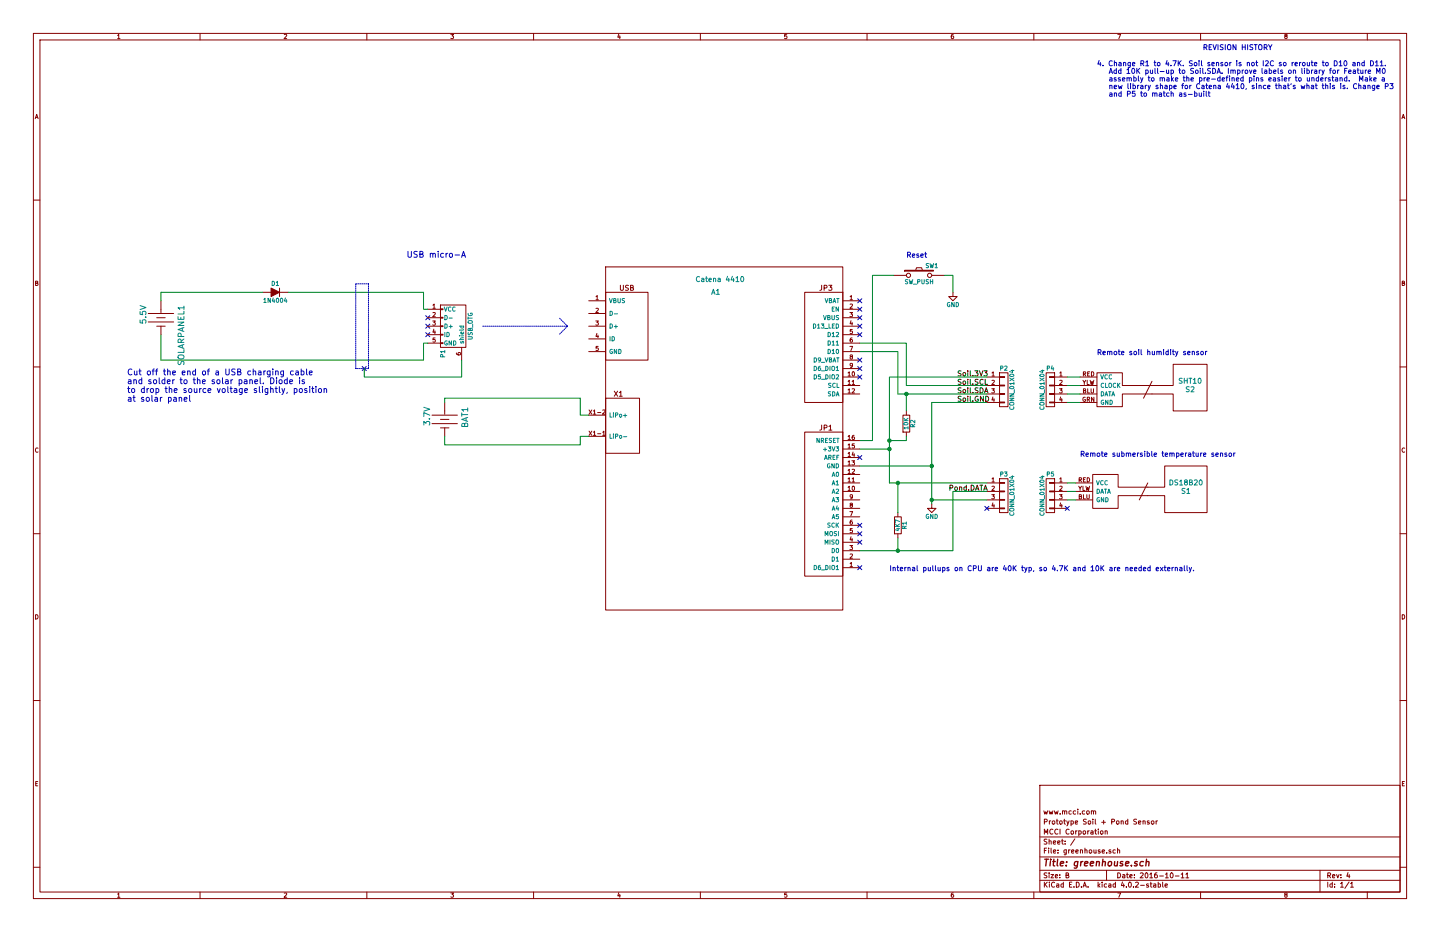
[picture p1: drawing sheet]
EESchema Schematic File Version 2
LIBS:greenhouse
LIBS:sensors
LIBS:conn
LIBS:power
LIBS:ac-dc
LIBS:analog_devices
LIBS:device
LIBS:greenhouse-cache
EELAYER 25 0
EELAYER END
$Descr B 17000 11000
encoding utf-8
Sheet 1 1
Title "greenhouse.sch"
Date "2016-10-11"
Rev "4"
Comp "MCCI Corporation"
Comment1 "Prototype Soil + Pond Sensor"
Comment2 "www.mcci.com"
Comment3 ""
Comment4 ""
$EndDescr
Text Notes 4800 3050 0    70   ~ 0
USB micro-A
Text Notes 1500 4750 0    70   ~ 0
Cut off the end of a USB charging cable \nand solder to the solar panel. Diode is \nto drop the source voltage slightly, position\nat solar panel
$Comp
L BATTERY SOLARPANEL1
U 1 1
P 1900 3750
F 0 "SOLARPANEL1" H 1750 3949 70  0000 L BNN
F 1 "5.5V" H 1751 3500 70  0000 L BNN
F 2 "BATTERY" H 1890 3540 65  0001 L TNN
F 3 "" H 1900 3750 60  0001 C CNN
	1    1900 3750
	0    1    1    0   
$EndComp
$Comp
L Catena_4410 A1
U 1 1
P 6950 3550
F 0 "A1" H 8450 3650 60  0000 C CNN
F 1 "Catena 4410" H 8500 3800 60  0000 C CNN
F 2 "" H 6950 5150 60  0000 C CNN
F 3 "" H 6950 5150 60  0000 C CNN
	1    6950 3550
	1    0    0    -1  
$EndComp
NoConn ~ 5050 3750
NoConn ~ 5050 3850
NoConn ~ 5050 3950
NoConn ~ 4300 4350
$Comp
L USB_OTG P1
U 1 1
P 5350 3850
F 0 "P1" H 5675 3725 50  0000 C CNN
F 1 "USB_OTG" H 5350 4050 50  0000 C CNN
F 2 "" V 5300 3750 50  0000 C CNN
F 3 "" V 5300 3750 50  0000 C CNN
	1    5350 3850
	0    1    1    0   
$EndComp
$Comp
L CONN_01X04 P2
U 1 1
P 11850 4600
F 0 "P2" H 11850 4850 50  0000 C CNN
F 1 "CONN_01X04" V 11950 4600 50  0000 C CNN
F 2 "" H 11850 4600 50  0000 C CNN
F 3 "" H 11850 4600 50  0000 C CNN
	1    11850 4600
	1    0    0    -1  
$EndComp
Text Label 11300 4450 0    60   ~ 0
Soil.3V3
Text Label 11300 4550 0    60   ~ 0
Soil.SCL
Text Label 11300 4650 0    60   ~ 0
Soil.SDA
Text Label 11300 4750 0    60   ~ 0
Soil.GND
$Comp
L SHT10 S2
U 1 1
P 12750 4450
F 0 "S2" H 14050 4300 60  0000 C CNN
F 1 "SHT10" H 14050 4400 60  0000 C CNN
F 2 "" H 14050 4300 60  0000 C CNN
F 3 "" H 14050 4300 60  0000 C CNN
	1    12750 4450
	1    0    0    -1  
$EndComp
$Comp
L DS18B20 S1
U 1 1
P 12700 5650
F 0 "S1" H 14000 5500 60  0000 C CNN
F 1 "DS18B20" H 14000 5600 60  0000 C CNN
F 2 "" H 14000 5500 60  0000 C CNN
F 3 "" H 14000 5500 60  0000 C CNN
	1    12700 5650
	1    0    0    -1  
$EndComp
$Comp
L CONN_01X04 P3
U 1 1
P 11850 5850
F 0 "P3" H 11850 6100 50  0000 C CNN
F 1 "CONN_01X04" V 11950 5850 50  0000 C CNN
F 2 "" H 11850 5850 50  0000 C CNN
F 3 "" H 11850 5850 50  0000 C CNN
	1    11850 5850
	1    0    0    -1  
$EndComp
Text Label 11200 5800 0    60   ~ 0
Pond.DATA
$Comp
L CONN_01X04 P5
U 1 1
P 12400 5850
F 0 "P5" H 12400 6100 50  0000 C CNN
F 1 "CONN_01X04" V 12500 5850 50  0000 C CNN
F 2 "" H 12400 5850 50  0000 C CNN
F 3 "" H 12400 5850 50  0000 C CNN
	1    12400 5850
	-1   0    0    -1  
$EndComp
$Comp
L CONN_01X04 P4
U 1 1
P 12400 4600
F 0 "P4" H 12400 4850 50  0000 C CNN
F 1 "CONN_01X04" V 12500 4600 50  0000 C CNN
F 2 "" H 12400 4600 50  0000 C CNN
F 3 "" H 12400 4600 50  0000 C CNN
	1    12400 4600
	-1   0    0    -1  
$EndComp
Text Notes 12750 5400 0    60   ~ 0
Remote submersible temperature sensor
Text Notes 12950 4200 0    60   ~ 0
Remote soil humidity sensor
$Comp
L RECHARGABLE_BATTERY BAT1
U 1 1
P 5250 4950
F 0 "BAT1" H 5100 5149 70  0000 L BNN
F 1 "3.7V" H 5101 4700 70  0000 L BNN
F 2 "BATTERY" H 5240 4740 65  0001 L TNN
F 3 "" H 5250 4950 60  0001 C CNN
	1    5250 4950
	0    1    1    0   
$EndComp
NoConn ~ 10150 3850
NoConn ~ 10150 3950
NoConn ~ 10150 4250
NoConn ~ 10150 4350
NoConn ~ 10150 4450
NoConn ~ 10150 3650
NoConn ~ 10150 3550
NoConn ~ 10150 3750
NoConn ~ 10150 5400
$Comp
L GND #PWR1
U 1 1
P 11000 5950
F 0 "#PWR1" H 11000 5700 50  0001 C CNN
F 1 "GND" H 11000 5800 50  0000 C CNN
F 2 "" H 11000 5950 50  0000 C CNN
F 3 "" H 11000 5950 50  0000 C CNN
	1    11000 5950
	1    0    0    -1  
$EndComp
$Comp
L R R1
U 1 1
P 10600 6200
F 0 "R1" V 10680 6200 50  0000 C CNN
F 1 "4K7" V 10600 6200 50  0000 C CNN
F 2 "" V 10530 6200 50  0000 C CNN
F 3 "" H 10600 6200 50  0000 C CNN
	1    10600 6200
	1    0    0    -1  
$EndComp
Text Notes 10500 6750 0    60   ~ 0
Internal pullups on CPU are 40K typ, so 4.7K and 10K are needed externally.
$Comp
L SW_PUSH SW1
U 1 1
P 10850 3250
F 0 "SW1" H 11000 3360 50  0000 C CNN
F 1 "SW_PUSH" H 10850 3170 50  0000 C CNN
F 2 "" H 10850 3250 50  0000 C CNN
F 3 "" H 10850 3250 50  0000 C CNN
	1    10850 3250
	1    0    0    -1  
$EndComp
$Comp
L GND #PWR2
U 1 1
P 11250 3450
F 0 "#PWR2" H 11250 3200 50  0001 C CNN
F 1 "GND" H 11250 3300 50  0000 C CNN
F 2 "" H 11250 3450 50  0000 C CNN
F 3 "" H 11250 3450 50  0000 C CNN
	1    11250 3450
	1    0    0    -1  
$EndComp
Text Notes 10700 3050 0    60   ~ 0
Reset
$Comp
L D D1
U 1 1
P 3250 3450
F 0 "D1" H 3250 3550 50  0000 C CNN
F 1 "1N4004" H 3250 3350 50  0000 C CNN
F 2 "" H 3250 3450 50  0000 C CNN
F 3 "" H 3250 3450 50  0000 C CNN
	1    3250 3450
	-1   0    0    -1  
$EndComp
NoConn ~ 10150 6700
NoConn ~ 10150 6200
NoConn ~ 10150 6300
NoConn ~ 10150 6400
Wire Wire Line
	1900 4250 5000 4250
Wire Wire Line
	3400 3450 5000 3450
Wire Wire Line
	10150 5300 10500 5300
Wire Wire Line
	5250 5250 6850 5250
Wire Wire Line
	10150 5500 11000 5500
Wire Wire Line
	11000 4750 11000 5950
Wire Wire Line
	10700 4550 11650 4550
Wire Wire Line
	10600 4650 11650 4650
Wire Notes Line
	5700 3850 6700 3850
Wire Notes Line
	6700 3850 6600 3750
Wire Notes Line
	6700 3850 6600 3950
Wire Wire Line
	6850 4700 6850 4900
Wire Wire Line
	6850 4900 6950 4900
Wire Wire Line
	6850 5250 6850 5150
Wire Wire Line
	6850 5150 6950 5150
Wire Wire Line
	5000 3450 5000 3650
Wire Wire Line
	5000 3650 5050 3650
Wire Wire Line
	5000 4250 5000 4050
Wire Wire Line
	5000 4050 5050 4050
Wire Notes Line
	4200 3350 4350 3350
Wire Notes Line
	4350 3350 4350 4350
Wire Notes Line
	4350 4350 4200 4350
Wire Notes Line
	4200 4350 4200 3350
Wire Wire Line
	5450 4250 5450 4450
Wire Wire Line
	5450 4450 4300 4450
Wire Wire Line
	4300 4450 4300 4350
Wire Wire Line
	11000 4750 11650 4750
Wire Wire Line
	11650 4450 10500 4450
Wire Wire Line
	10500 4450 10500 5700
Wire Wire Line
	11000 5900 11650 5900
Connection ~ 11000 5500
Wire Wire Line
	10500 5700 11650 5700
Connection ~ 10500 5300
Wire Wire Line
	10150 6500 11250 6500
Wire Wire Line
	11250 6500 11250 5800
Wire Wire Line
	11250 5800 11650 5800
Wire Wire Line
	12600 5700 12700 5700
Wire Wire Line
	12600 5800 12700 5800
Wire Wire Line
	12600 5900 12700 5900
Wire Wire Line
	12600 4450 12750 4450
Wire Wire Line
	12600 4550 12750 4550
Wire Wire Line
	12600 4650 12750 4650
Wire Wire Line
	12600 4750 12750 4750
Wire Wire Line
	1900 3950 1900 4250
Wire Wire Line
	5250 5250 5250 5150
Wire Wire Line
	5250 4700 6850 4700
Wire Wire Line
	5250 4700 5250 4750
Connection ~ 11000 5900
Wire Wire Line
	1900 3450 1900 3550
Wire Wire Line
	1900 3450 3100 3450
Wire Wire Line
	10600 6050 10600 5700
Connection ~ 10600 5700
Wire Wire Line
	10600 6350 10600 6500
Connection ~ 10600 6500
Wire Wire Line
	11150 3250 11250 3250
Wire Wire Line
	11250 3250 11250 3450
Wire Wire Line
	10550 3250 10300 3250
Wire Wire Line
	10300 3250 10300 5200
Wire Wire Line
	10300 5200 10150 5200
Wire Wire Line
	10700 4550 10700 4050
Wire Wire Line
	10700 4050 10150 4050
Wire Wire Line
	10600 4650 10600 4150
Wire Wire Line
	10600 4150 10150 4150
$Comp
L R R2
U 1 1
P 10700 5000
F 0 "R2" V 10780 5000 50  0000 C CNN
F 1 "10K" V 10700 5000 50  0000 C CNN
F 2 "" V 10630 5000 50  0000 C CNN
F 3 "" H 10700 5000 50  0000 C CNN
	1    10700 5000
	1    0    0    -1  
$EndComp
Wire Wire Line
	10700 4850 10700 4650
Connection ~ 10700 4650
Wire Wire Line
	10700 5150 10700 5200
Wire Wire Line
	10700 5200 10500 5200
Connection ~ 10500 5200
NoConn ~ 11650 6000
NoConn ~ 12600 6000
Text Notes 14200 600  0    60   ~ 12
REVISION HISTORY
Text Notes 12950 1150 0    60   ~ 0
4. Change R1 to 4.7K. Soil sensor is not I2C so reroute to D10 and D11. \n   Add 10K pull-up to Soil.SDA. Improve labels on library for Feature M0\n   assembly to make the pre-defined pins easier to understand.  Make a \n   new library shape for Catena 4410, since that's what this is. Change P3\n   and P5 to match as-built
$EndSCHEMATC
